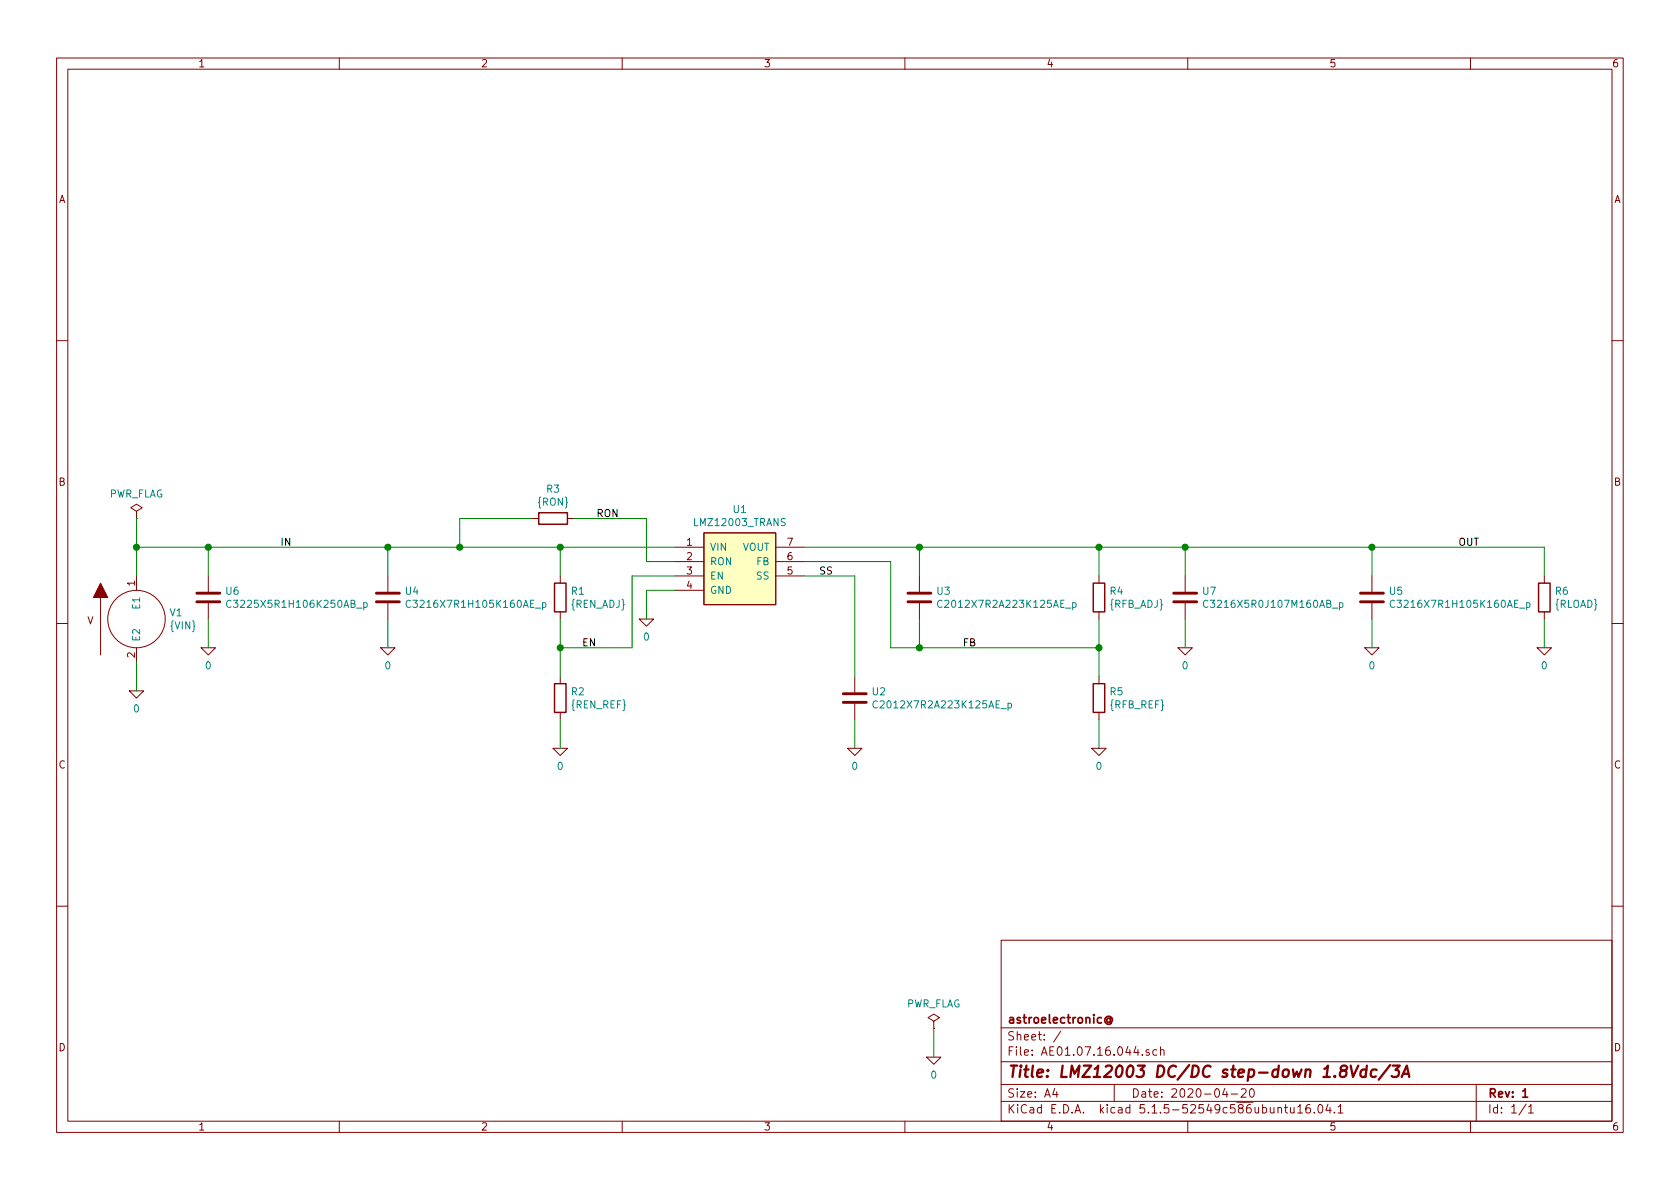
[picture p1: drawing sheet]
EESchema Schematic File Version 4
EELAYER 30 0
EELAYER END
$Descr A4 11693 8268
encoding utf-8
Sheet 1 1
Title "LMZ12003 DC/DC step-down 1.8Vdc/3A"
Date "2020-04-20"
Rev "1"
Comp "astroelectronic@"
Comment1 ""
Comment2 ""
Comment3 ""
Comment4 ""
$EndDescr
$Comp
L AE01.17.16.000:LMZ12003_TRANS U1
U 1 1
P 5150 3950
F 0 "U1" H 5150 4365 50  0000 C CNN
F 1 "LMZ12003_TRANS" H 5150 4274 50  0000 C CNN
F 2 "" H 3250 5125 50  0001 C CNN
F 3 "~" H 3250 4950 50  0001 C CNN
F 4 "X" H 5150 3950 50  0001 C CNN "Spice_Primitive"
F 5 "LMZ12003_TRANS" H 5150 3950 50  0001 C CNN "Spice_Model"
F 6 "Y" H 5150 3950 50  0001 C CNN "Spice_Netlist_Enabled"
F 7 "models/LMZ12003_TRANS.LIB" H 5150 3950 50  0001 C CNN "Spice_Lib_File"
	1    5150 3950
	1    0    0    -1  
$EndComp
Wire Wire Line
	4700 4100 4500 4100
Wire Wire Line
	4500 4100 4500 4300
$Comp
L pspice:0 #GND05
U 1 1
P 4500 4300
F 0 "#GND05" H 4500 4200 50  0001 C CNN
F 1 "0" H 4500 4177 50  0000 C CNN
F 2 "" H 4500 4300 50  0001 C CNN
F 3 "~" H 4500 4300 50  0001 C CNN
	1    4500 4300
	1    0    0    -1  
$EndComp
Wire Wire Line
	4700 3800 3900 3800
Wire Wire Line
	1450 3800 1450 4000
$Comp
L Device:C U6
U 1 1
P 1450 4150
F 0 "U6" H 1565 4196 50  0000 L CNN
F 1 "C3225X5R1H106K250AB_p" H 1565 4105 50  0000 L CNN
F 2 "" H 1488 4000 50  0001 C CNN
F 3 "~" H 1450 4150 50  0001 C CNN
F 4 "X" H 1450 4150 50  0001 C CNN "Spice_Primitive"
F 5 "C3225X5R1H106K250AB_p" H 1450 4150 50  0001 C CNN "Spice_Model"
F 6 "Y" H 1450 4150 50  0001 C CNN "Spice_Netlist_Enabled"
F 7 "models/C3225X5R1H106K250AB_p.mod" H 1450 4150 50  0001 C CNN "Spice_Lib_File"
	1    1450 4150
	1    0    0    -1  
$EndComp
Wire Wire Line
	1450 4300 1450 4500
$Comp
L pspice:0 #GND02
U 1 1
P 1450 4500
F 0 "#GND02" H 1450 4400 50  0001 C CNN
F 1 "0" H 1450 4377 50  0000 C CNN
F 2 "" H 1450 4500 50  0001 C CNN
F 3 "~" H 1450 4500 50  0001 C CNN
	1    1450 4500
	1    0    0    -1  
$EndComp
$Comp
L Device:C U4
U 1 1
P 2700 4150
F 0 "U4" H 2815 4196 50  0000 L CNN
F 1 "C3216X7R1H105K160AE_p" H 2815 4105 50  0000 L CNN
F 2 "" H 2738 4000 50  0001 C CNN
F 3 "~" H 2700 4150 50  0001 C CNN
F 4 "X" H 2700 4150 50  0001 C CNN "Spice_Primitive"
F 5 "C3216X7R1H105K160AE_p" H 2700 4150 50  0001 C CNN "Spice_Model"
F 6 "Y" H 2700 4150 50  0001 C CNN "Spice_Netlist_Enabled"
F 7 "models/C3216X7R1H105K160AE_p.mod" H 2700 4150 50  0001 C CNN "Spice_Lib_File"
	1    2700 4150
	1    0    0    -1  
$EndComp
Wire Wire Line
	2700 4000 2700 3800
Wire Wire Line
	2700 4300 2700 4500
$Comp
L pspice:0 #GND03
U 1 1
P 2700 4500
F 0 "#GND03" H 2700 4400 50  0001 C CNN
F 1 "0" H 2700 4377 50  0000 C CNN
F 2 "" H 2700 4500 50  0001 C CNN
F 3 "~" H 2700 4500 50  0001 C CNN
	1    2700 4500
	1    0    0    -1  
$EndComp
Wire Wire Line
	4700 3900 4500 3900
Wire Wire Line
	4500 3900 4500 3600
Wire Wire Line
	4500 3600 4000 3600
$Comp
L Device:R R3
U 1 1
P 3850 3600
F 0 "R3" V 3643 3600 50  0000 C CNN
F 1 "{RON}" V 3734 3600 50  0000 C CNN
F 2 "" V 3780 3600 50  0001 C CNN
F 3 "~" H 3850 3600 50  0001 C CNN
F 4 "R" H 3850 3600 50  0001 C CNN "Spice_Primitive"
F 5 "Y" H 3850 3600 50  0001 C CNN "Spice_Netlist_Enabled"
	1    3850 3600
	0    1    1    0   
$EndComp
Wire Wire Line
	3700 3600 3200 3600
Wire Wire Line
	3200 3600 3200 3800
Connection ~ 3200 3800
Wire Wire Line
	3200 3800 3900 3800
$Comp
L Device:R R1
U 1 1
P 3900 4150
F 0 "R1" H 3970 4196 50  0000 L CNN
F 1 "{REN_ADJ}" H 3970 4105 50  0000 L CNN
F 2 "" V 3830 4150 50  0001 C CNN
F 3 "~" H 3900 4150 50  0001 C CNN
F 4 "R" H 3900 4150 50  0001 C CNN "Spice_Primitive"
F 5 "Y" H 3900 4150 50  0001 C CNN "Spice_Netlist_Enabled"
	1    3900 4150
	1    0    0    -1  
$EndComp
Wire Wire Line
	3900 4000 3900 3800
Connection ~ 3900 3800
Wire Wire Line
	3900 4300 3900 4500
Wire Wire Line
	3900 4500 4400 4500
Wire Wire Line
	4400 4500 4400 4000
Wire Wire Line
	4400 4000 4700 4000
Wire Wire Line
	3900 4500 3900 4700
Connection ~ 3900 4500
$Comp
L Device:R R2
U 1 1
P 3900 4850
F 0 "R2" H 3970 4896 50  0000 L CNN
F 1 "{REN_REF}" H 3970 4805 50  0000 L CNN
F 2 "" V 3830 4850 50  0001 C CNN
F 3 "~" H 3900 4850 50  0001 C CNN
F 4 "R" H 3900 4850 50  0001 C CNN "Spice_Primitive"
F 5 "Y" H 3900 4850 50  0001 C CNN "Spice_Netlist_Enabled"
	1    3900 4850
	1    0    0    -1  
$EndComp
Wire Wire Line
	3900 5000 3900 5200
$Comp
L pspice:0 #GND04
U 1 1
P 3900 5200
F 0 "#GND04" H 3900 5100 50  0001 C CNN
F 1 "0" H 3900 5077 50  0000 C CNN
F 2 "" H 3900 5200 50  0001 C CNN
F 3 "~" H 3900 5200 50  0001 C CNN
	1    3900 5200
	1    0    0    -1  
$EndComp
Wire Wire Line
	8250 3800 8250 4000
Wire Wire Line
	8250 4300 8250 4500
$Comp
L pspice:0 #GND09
U 1 1
P 8250 4500
F 0 "#GND09" H 8250 4400 50  0001 C CNN
F 1 "0" H 8250 4377 50  0000 C CNN
F 2 "" H 8250 4500 50  0001 C CNN
F 3 "~" H 8250 4500 50  0001 C CNN
	1    8250 4500
	1    0    0    -1  
$EndComp
Wire Wire Line
	9550 4000 9550 3800
Wire Wire Line
	9550 4300 9550 4500
$Comp
L pspice:0 #GND010
U 1 1
P 9550 4500
F 0 "#GND010" H 9550 4400 50  0001 C CNN
F 1 "0" H 9550 4377 50  0000 C CNN
F 2 "" H 9550 4500 50  0001 C CNN
F 3 "~" H 9550 4500 50  0001 C CNN
	1    9550 4500
	1    0    0    -1  
$EndComp
$Comp
L Device:R R4
U 1 1
P 7650 4150
F 0 "R4" H 7720 4196 50  0000 L CNN
F 1 "{RFB_ADJ}" H 7720 4105 50  0000 L CNN
F 2 "" V 7580 4150 50  0001 C CNN
F 3 "~" H 7650 4150 50  0001 C CNN
F 4 "R" H 7650 4150 50  0001 C CNN "Spice_Primitive"
F 5 "Y" H 7650 4150 50  0001 C CNN "Spice_Netlist_Enabled"
	1    7650 4150
	1    0    0    -1  
$EndComp
Wire Wire Line
	7650 4000 7650 3800
Wire Wire Line
	7650 4300 7650 4500
Wire Wire Line
	7650 4500 6400 4500
Wire Wire Line
	6200 4500 6200 3900
Wire Wire Line
	6200 3900 5600 3900
Wire Wire Line
	7650 4500 7650 4700
Connection ~ 7650 4500
$Comp
L Device:R R5
U 1 1
P 7650 4850
F 0 "R5" H 7720 4896 50  0000 L CNN
F 1 "{RFB_REF}" H 7720 4805 50  0000 L CNN
F 2 "" V 7580 4850 50  0001 C CNN
F 3 "~" H 7650 4850 50  0001 C CNN
F 4 "R" H 7650 4850 50  0001 C CNN "Spice_Primitive"
F 5 "Y" H 7650 4850 50  0001 C CNN "Spice_Netlist_Enabled"
	1    7650 4850
	1    0    0    -1  
$EndComp
Wire Wire Line
	7650 5000 7650 5200
$Comp
L pspice:0 #GND08
U 1 1
P 7650 5200
F 0 "#GND08" H 7650 5100 50  0001 C CNN
F 1 "0" H 7650 5077 50  0000 C CNN
F 2 "" H 7650 5200 50  0001 C CNN
F 3 "~" H 7650 5200 50  0001 C CNN
	1    7650 5200
	1    0    0    -1  
$EndComp
Connection ~ 7650 3800
Wire Wire Line
	7650 3800 8250 3800
Wire Wire Line
	5600 3800 6400 3800
$Comp
L Device:C U3
U 1 1
P 6400 4150
F 0 "U3" H 6515 4196 50  0000 L CNN
F 1 "C2012X7R2A223K125AE_p" H 6515 4105 50  0000 L CNN
F 2 "" H 6438 4000 50  0001 C CNN
F 3 "~" H 6400 4150 50  0001 C CNN
F 4 "X" H 6400 4150 50  0001 C CNN "Spice_Primitive"
F 5 "C2012X7R2A223K125AE_p" H 6400 4150 50  0001 C CNN "Spice_Model"
F 6 "Y" H 6400 4150 50  0001 C CNN "Spice_Netlist_Enabled"
F 7 "models/C2012X7R2A223K125AE_p.mod" H 6400 4150 50  0001 C CNN "Spice_Lib_File"
	1    6400 4150
	1    0    0    -1  
$EndComp
Wire Wire Line
	6400 4000 6400 3800
Wire Wire Line
	6400 3800 7650 3800
Wire Wire Line
	6400 4300 6400 4500
Wire Wire Line
	6400 4500 6200 4500
$Comp
L pspice:VSOURCE V1
U 1 1
P 950 4300
F 0 "V1" H 1178 4346 50  0000 L CNN
F 1 "{VIN}" H 1178 4255 50  0000 L CNN
F 2 "" H 950 4300 50  0001 C CNN
F 3 "~" H 950 4300 50  0001 C CNN
F 4 "V" H 950 4300 50  0001 C CNN "Spice_Primitive"
F 5 "Y" H 950 4300 50  0001 C CNN "Spice_Netlist_Enabled"
	1    950  4300
	1    0    0    -1  
$EndComp
Wire Wire Line
	950  3800 950  4000
Wire Wire Line
	950  4600 950  4800
$Comp
L pspice:0 #GND01
U 1 1
P 950 4800
F 0 "#GND01" H 950 4700 50  0001 C CNN
F 1 "0" H 950 4677 50  0000 C CNN
F 2 "" H 950 4800 50  0001 C CNN
F 3 "~" H 950 4800 50  0001 C CNN
	1    950  4800
	1    0    0    -1  
$EndComp
Wire Wire Line
	950  3800 950  3600
$Comp
L power:PWR_FLAG #FLG01
U 1 1
P 950 3600
F 0 "#FLG01" H 950 3675 50  0001 C CNN
F 1 "PWR_FLAG" H 950 3773 50  0000 C CNN
F 2 "" H 950 3600 50  0001 C CNN
F 3 "~" H 950 3600 50  0001 C CNN
	1    950  3600
	1    0    0    -1  
$EndComp
$Comp
L power:PWR_FLAG #FLG02
U 1 1
P 6500 7150
F 0 "#FLG02" H 6500 7225 50  0001 C CNN
F 1 "PWR_FLAG" H 6500 7323 50  0000 C CNN
F 2 "" H 6500 7150 50  0001 C CNN
F 3 "~" H 6500 7150 50  0001 C CNN
	1    6500 7150
	1    0    0    -1  
$EndComp
Wire Wire Line
	6500 7150 6500 7350
$Comp
L pspice:0 #GND06
U 1 1
P 6500 7350
F 0 "#GND06" H 6500 7250 50  0001 C CNN
F 1 "0" H 6500 7227 50  0000 C CNN
F 2 "" H 6500 7350 50  0001 C CNN
F 3 "~" H 6500 7350 50  0001 C CNN
	1    6500 7350
	1    0    0    -1  
$EndComp
Text Label 1950 3800 0    50   ~ 0
IN
Text Label 4050 4500 0    50   ~ 0
EN
Text Label 4150 3600 0    50   ~ 0
RON
Text Label 5700 4000 0    50   ~ 0
SS
Text Label 6700 4500 0    50   ~ 0
FB
Text Label 10150 3800 0    50   ~ 0
OUT
Wire Wire Line
	10750 4000 10750 3800
Wire Wire Line
	10750 4300 10750 4500
$Comp
L pspice:0 #GND011
U 1 1
P 10750 4500
F 0 "#GND011" H 10750 4400 50  0001 C CNN
F 1 "0" H 10750 4377 50  0000 C CNN
F 2 "" H 10750 4500 50  0001 C CNN
F 3 "~" H 10750 4500 50  0001 C CNN
	1    10750 4500
	1    0    0    -1  
$EndComp
$Comp
L pspice:0 #GND07
U 1 1
P 5950 5200
F 0 "#GND07" H 5950 5100 50  0001 C CNN
F 1 "0" H 5950 5077 50  0000 C CNN
F 2 "" H 5950 5200 50  0001 C CNN
F 3 "~" H 5950 5200 50  0001 C CNN
	1    5950 5200
	1    0    0    -1  
$EndComp
Wire Wire Line
	5950 5000 5950 5200
$Comp
L Device:C U2
U 1 1
P 5950 4850
F 0 "U2" H 6065 4896 50  0000 L CNN
F 1 "C2012X7R2A223K125AE_p" H 6065 4805 50  0000 L CNN
F 2 "" H 5988 4700 50  0001 C CNN
F 3 "~" H 5950 4850 50  0001 C CNN
F 4 "X" H 5950 4850 50  0001 C CNN "Spice_Primitive"
F 5 "C2012X7R2A223K125AE_p" H 5950 4850 50  0001 C CNN "Spice_Model"
F 6 "Y" H 5950 4850 50  0001 C CNN "Spice_Netlist_Enabled"
F 7 "models/C2012X7R2A223K125AE_p.mod" H 5950 4850 50  0001 C CNN "Spice_Lib_File"
	1    5950 4850
	1    0    0    -1  
$EndComp
Wire Wire Line
	5600 4000 5950 4000
Wire Wire Line
	5950 4000 5950 4700
Connection ~ 1450 3800
Connection ~ 2700 3800
Wire Wire Line
	2700 3800 3200 3800
Wire Wire Line
	1450 3800 2700 3800
Connection ~ 950  3800
Wire Wire Line
	950  3800 1450 3800
Connection ~ 6400 4500
Connection ~ 6400 3800
Connection ~ 8250 3800
Wire Wire Line
	8250 3800 9550 3800
Connection ~ 9550 3800
Wire Wire Line
	9550 3800 10750 3800
$Comp
L Device:R R6
U 1 1
P 10750 4150
F 0 "R6" H 10820 4196 50  0000 L CNN
F 1 "{RLOAD}" H 10820 4105 50  0000 L CNN
F 2 "" V 10680 4150 50  0001 C CNN
F 3 "~" H 10750 4150 50  0001 C CNN
F 4 "R" H 10750 4150 50  0001 C CNN "Spice_Primitive"
F 5 "Y" H 10750 4150 50  0001 C CNN "Spice_Netlist_Enabled"
	1    10750 4150
	1    0    0    -1  
$EndComp
$Comp
L Device:C U7
U 1 1
P 8250 4150
F 0 "U7" H 8365 4196 50  0000 L CNN
F 1 "C3216X5R0J107M160AB_p" H 8365 4105 50  0000 L CNN
F 2 "" H 8288 4000 50  0001 C CNN
F 3 "~" H 8250 4150 50  0001 C CNN
F 4 "X" H 8250 4150 50  0001 C CNN "Spice_Primitive"
F 5 "C3216X5R0J107M160AB_p" H 8250 4150 50  0001 C CNN "Spice_Model"
F 6 "Y" H 8250 4150 50  0001 C CNN "Spice_Netlist_Enabled"
F 7 "models/C3216X5R0J107M160AB_p.mod" H 8250 4150 50  0001 C CNN "Spice_Lib_File"
	1    8250 4150
	1    0    0    -1  
$EndComp
$Comp
L Device:C U5
U 1 1
P 9550 4150
F 0 "U5" H 9665 4196 50  0000 L CNN
F 1 "C3216X7R1H105K160AE_p" H 9665 4105 50  0000 L CNN
F 2 "" H 9588 4000 50  0001 C CNN
F 3 "~" H 9550 4150 50  0001 C CNN
F 4 "X" H 9550 4150 50  0001 C CNN "Spice_Primitive"
F 5 "C3216X7R1H105K160AE_p" H 9550 4150 50  0001 C CNN "Spice_Model"
F 6 "Y" H 9550 4150 50  0001 C CNN "Spice_Netlist_Enabled"
F 7 "models/C3216X7R1H105K160AE_p.mod" H 9550 4150 50  0001 C CNN "Spice_Lib_File"
	1    9550 4150
	1    0    0    -1  
$EndComp
$EndSCHEMATC
